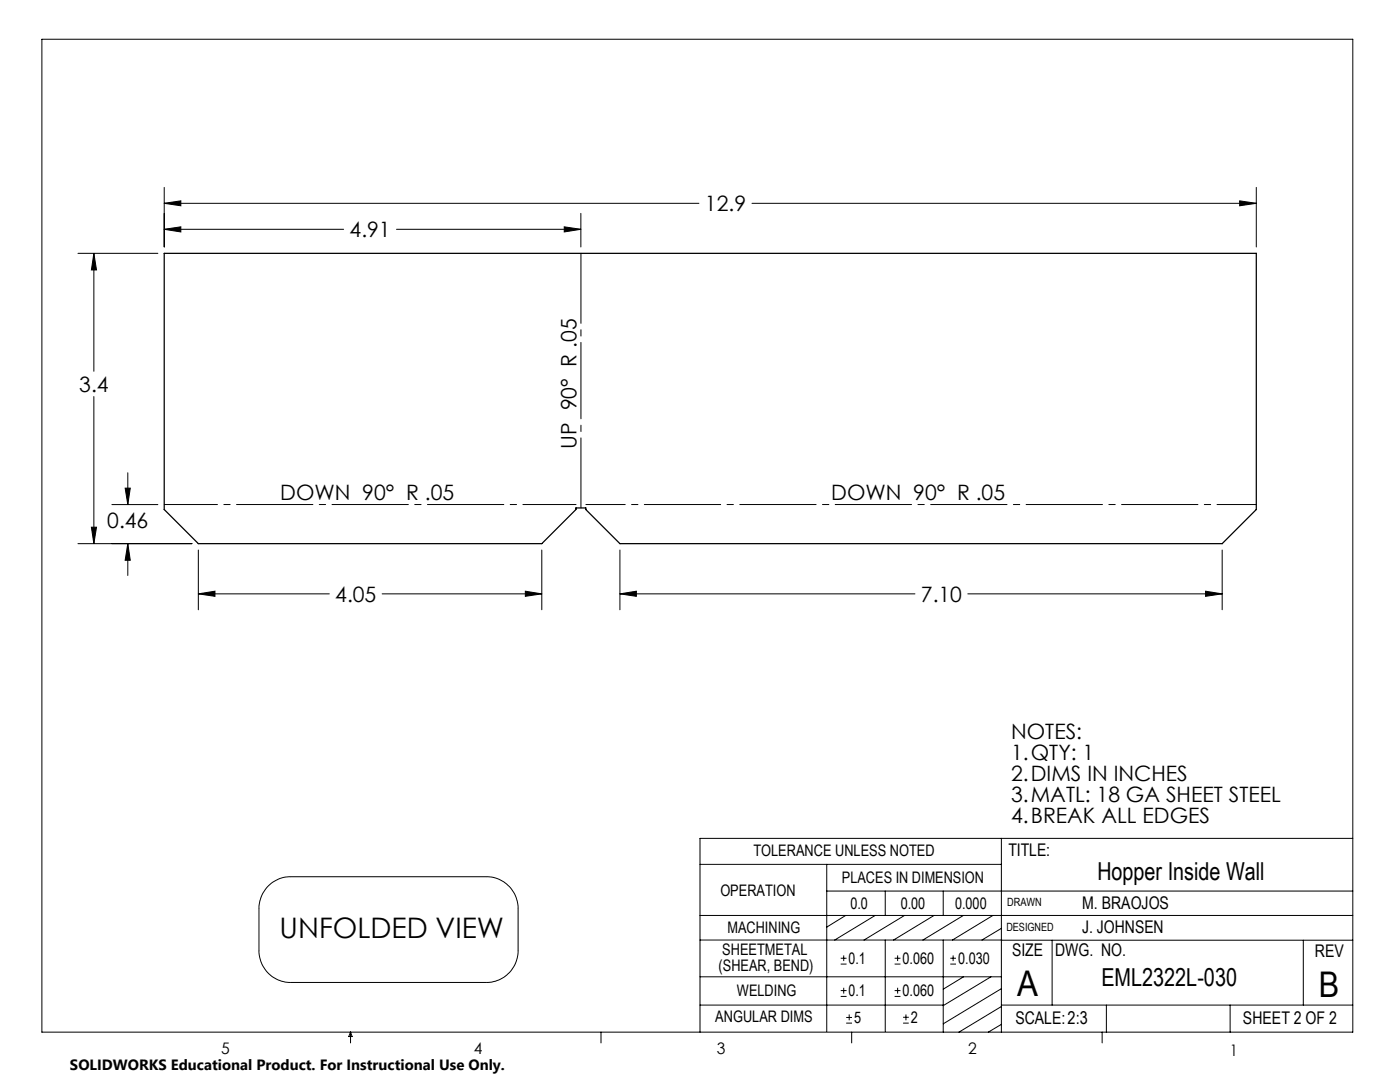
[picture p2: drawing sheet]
<svg xmlns="http://www.w3.org/2000/svg" width="279mm" height="216mm" viewBox="0 0 279 216" stroke-linecap="round" stroke-linejoin="round" font-family="sans-serif">
<g fill="none" stroke="#000" stroke-width=".2">
<path d="M8.4 7.8h261.6v198.2h-261.6zM32.8 37.4v11.9M250.7 37.4v11.9M15.6 50.6h15.9M18.7 50.6l.6 3.3h-1.1zM18.7 50.6v23.5M32.8 40.6l3.3-.5v1zM32.8 45.8l3.3-.5v1zM32.8 40.6h106.7M32.8 45.8h35.8M79.1 45.8h36.8M112.6 45.3l3.3 .5-3.3 .5z"/>
<path d="M115.9 42.6v6.7M150.1 40.6h100.6M247.4 40.1l3.3 .5-3.3 .5zM18.7 79.1v29.4M25 97.4h1l-.5 3.3zM25.5 94.3v6.4M15.6 108.5h22.7M18.2 105.2h1.1l-.6 3.3zM22.3 100.7h9.2M25.5 108.5l.5 3.3h-1zM25.5 108.5v6.3M39.6 118.5l3.3-.5v1z"/>
<path d="M39.6 109.7v12M39.6 118.5h26.1M76.3 118.5h31.8M104.8 118l3.3 .5-3.3 .5zM108.1 109.7v12M123.7 118.5l3.3-.5v1zM123.7 118.5h58.9M123.7 109.7v12M193.1 118.5h50.8M240.6 118l3.3 .5-3.3 .5zM243.9 109.7v12M53.7 176.7a6.2 6.2 0 0 1 4.3-1.8h39a6.4 6.4 0 0 1 6.4 6.4v8.4a6.3 6.3 0 0 1-6.4 6.3h-39a6.3 6.3 0 0 1-6.3-6.3v-8.4a6.4 6.4 0 0 1 2-4.6z"/>
<path d="M139.7 172.5h60.1M165 177.8h105M165 172.5v33.3M176.7 177.8v4.9M188.2 177.8v4.9M199.8 167.3v38.7M270 167.3h-130.3v38.7M139.7 182.7h130.3M139.7 187.6h60.2M139.7 194.9h60.1M167.8 198.8h1.1M167.8 197.7h1.1"/>
<path d="M167.8 192.4h1.1M167.8 191.2h1.1M168.4 190.6v1.2M168.4 197.1v1.2M168.8 182.7l-3.8 2.3M174.7 182.7l-8.1 4.9M176.7 187.6v18.2M178.5 198.8h1.2M178.5 197.7h1.2M178.5 192.4h1.2M178.5 191.2h1.2M179.1 190.6v1.2"/>
<path d="M179.1 197.1v1.2M180.5 182.7l-8.1 4.9M186.4 182.7l-8.1 4.9M188.2 187.6v18.4M189.7 192.4h1.1M189.7 191.2h1.1M190.2 190.6v1.2M192.3 182.7l-8.1 4.9M192.3 194.9l-4.1 2.5M197.8 194.9l-9.6 5.8M198.2 182.7l-8.1 4.9M199.8 187.6h70.2"/>
<path d="M199.8 197.3l-11.6 7M199.8 185.2l-3.8 2.4M210 187.6v13M260.1 187.6v13M70 206v2.1M70 206l.3 .8h-.7zM119.9 206v2.1M139.7 200.6h48.5M168.9 204.2h1.1M168.9 203h1.1M169.5 202.4v1.2M170 206v2.1"/>
<path d="M180.2 204.2h1.2M180.2 203h1.2M180.8 202.4v1.2M199.8 200.6h70.2M199.8 200.8l-8.4 5.2M199.8 204.4l-2.6 1.6M220 206v2.1M220.8 200.6v5.4M245.5 200.6v5.4"/>
</g>
<path d="M115.9 101.3v-50.8" fill="none" stroke="#000" stroke-width=".2" stroke-dasharray="15.2 1.3 1.3 1.3" stroke-dashoffset="1.3"/>
<path d="M32.8 100.7h82.2" fill="none" stroke="#000" stroke-width=".2" stroke-dasharray="15.2 1.3 1.3 1.3" stroke-dashoffset="4.6"/>
<path d="M116.9 100.7h133.8" fill="none" stroke="#000" stroke-width=".2" stroke-dasharray="15.2 1.3 1.3 1.3" stroke-dashoffset="7.4"/>
<path d="M32.8 40.6l3.3-.5v1zM247.4 40.1l3.3 .5-3.3 .5zM32.8 45.8l3.3-.5v1zM112.6 45.3l3.3 .5-3.3 .5zM18.7 50.6l.6 3.3h-1.1zM18.2 105.2h1.1l-.6 3.3zM25 97.4h1l-.5 3.3zM25.5 108.5l.5 3.3h-1zM39.6 118.5l3.3-.5v1zM104.8 118l3.3 .5-3.3 .5zM123.7 118.5l3.3-.5v1zM240.6 118l3.3 .5-3.3 .5z" fill="#000"/>
<path d="M32.8 50.6h217.9v51.1l-6.8 6.8h-120.2l-6.8-6.8v-.3h-2v.3l-6.8 6.8h-68.5l-6.8-6.8z" fill="none" stroke="#000" stroke-width=".25"/>
<g font-size="7.1">
<text x="203" y="198.7">A</text>
<text x="263.2" y="198.9">B</text>
</g>
<text font-size="5.6" x="55.8" y="187.1">UNFOLDED VIEW</text>
<g font-size="4.9">
<text x="219" y="175.7">Hopper Inside Wall</text>
<text x="219.8" y="196.7">EML2322L-030</text>
</g>
<g font-size="4.2">
<text x="69.8" y="47.4">4.91</text>
<text x="140.7" y="42.2">12.9</text>
<text x="15.8" y="78.2">3.4</text>
<text x="115" y="89.5" transform="rotate(-90 115 89.5)">UP 90° R .05</text>
<text x="55.9" y="99.8">DOWN 90° R .05</text>
<text x="165.9" y="99.8">DOWN 90° R .05</text>
<text x="21.4" y="105.4">0.46</text>
<text x="66.9" y="120.1">4.05</text>
<text x="183.8" y="120.1">7.10</text>
<text x="201.8" y="147.4">NOTES:</text>
<text x="201.8" y="151.6">1.QTY: 1</text>
<text x="201.8" y="155.8">2.DIMS IN INCHES</text>
<text x="201.8" y="160">3.MATL: 18 GA SHEET STEEL</text>
<text x="201.8" y="164.1">4.BREAK ALL EDGES</text>
</g>
<g font-size="3.5">
<text x="201.2" y="170.7">TITLE:</text>
<text x="216" y="181.4">M. BRAOJOS</text>
<text x="202" y="190.8">SIZE</text>
<text x="210.6" y="190.8">DWG. NO.</text>
<text x="216" y="186.2">J. JOHNSEN</text>
<text x="262.4" y="190.9">REV</text>
<text x="202.7" y="204.4">SCALE:2:3</text>
<text x="248.1" y="204.4">SHEET 2 OF 2</text>
</g>
<g font-size="3.2">
<text x="150.4" y="170.8">TOLERANCE UNLESS NOTED</text>
<text x="143.8" y="178.9">OPERATION</text>
<text x="168" y="176.2">PLACES IN DIMENSION</text>
<text x="169.7" y="181.4">0.0</text>
<text x="179.8" y="181.4">0.00</text>
<text x="190.6" y="181.4">0.000</text>
<text x="144.1" y="190.5">SHEETMETAL</text>
<text x="145.2" y="186.2">MACHINING</text>
<text x="143.4" y="193.7">(SHEAR, BEND)</text>
<text x="169.4" y="192.3">0.1</text>
<text x="180.1" y="192.3">0.060</text>
<text x="191.2" y="192.3">0.030</text>
<text x="147.1" y="198.7">WELDING</text>
<text x="169.4" y="198.7">0.1</text>
<text x="180.1" y="198.7">0.060</text>
<text x="142.8" y="204">ANGULAR DIMS</text>
<text x="170.5" y="204.1">5</text>
<text x="181.8" y="204.1">2</text>
<text x="44.2" y="210.4">5</text>
<text x="94.6" y="210.3">4</text>
<text x="143.1" y="210.4">3</text>
<text x="193.2" y="210.3">2</text>
<text x="245.4" y="210.6">1</text>
</g>
<text font-size="3" x="14" y="213.5">SOLIDWORKS Educational Product. For Instructional Use Only.</text>
<g font-size="2.3">
<text x="200.8" y="185.7">DESIGNED</text>
<text x="201" y="180.9">DRAWN</text>
</g>
</svg>
